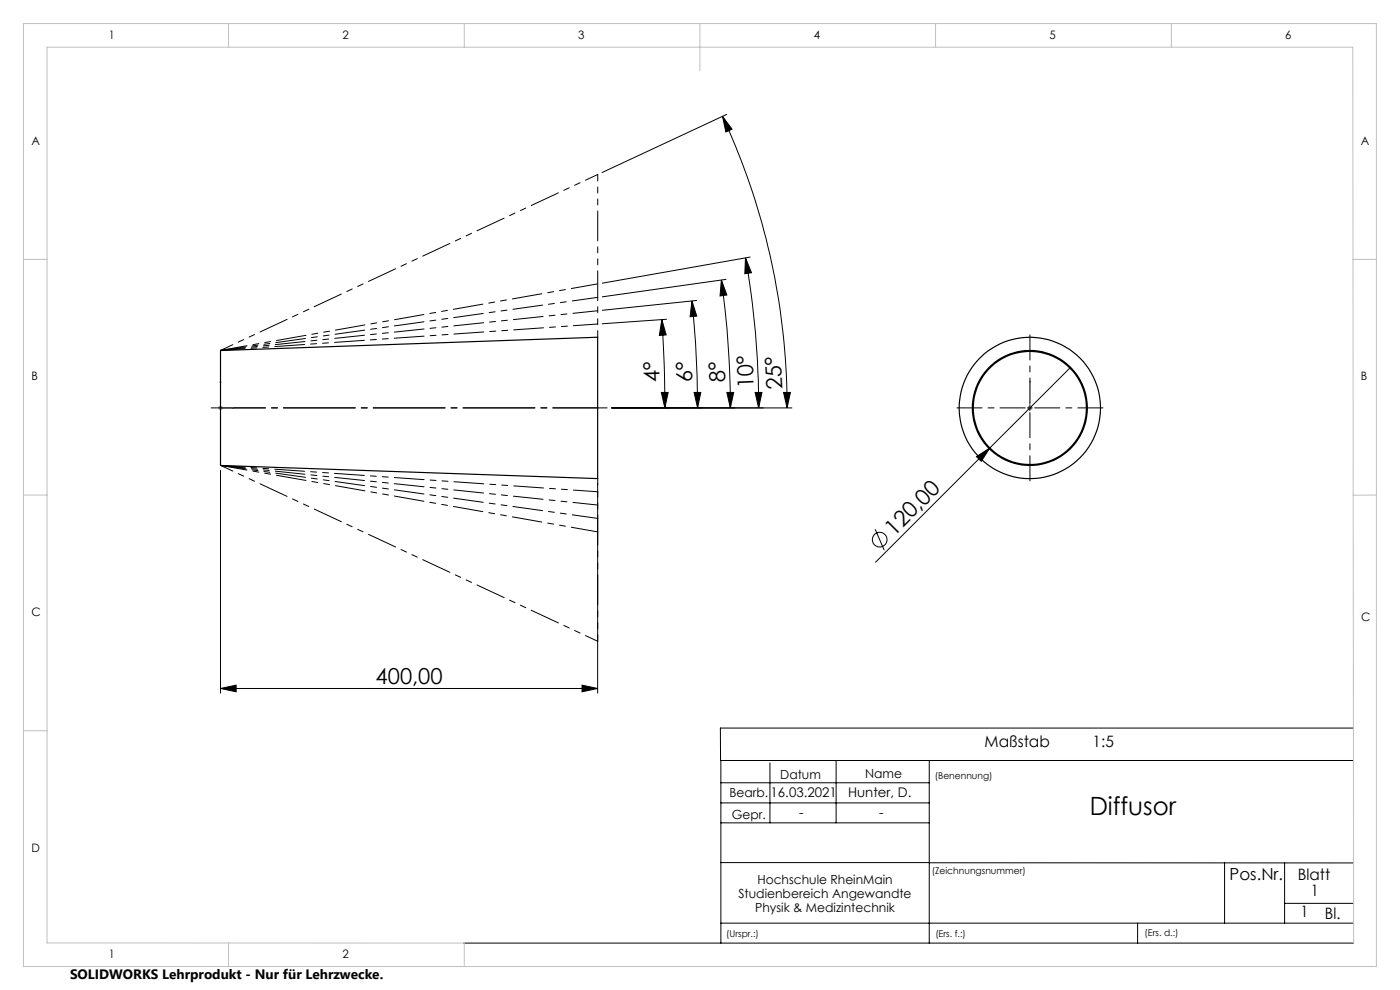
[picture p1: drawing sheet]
<svg xmlns="http://www.w3.org/2000/svg" width="297mm" height="210mm" viewBox="0 0 297 210" stroke-linecap="round" stroke-linejoin="round" font-family="sans-serif">
<g fill="none" stroke="#000" stroke-width=".21">
<path d="M153.3 24.7l2 2.7-1.3 .6zM153.3 24.7a146 146 0 0 1 13.7 61.8M154.2 24.3l-26.5 12.3M153 59.4l1.2 3.2-1.4 .2zM153 59.4a199 199 0 0 1 1.9 27.1M154 59.3l-26.2 3.7M158.2 54.7l1.2 3.1-1.4 .3zM158.2 54.7a175.9 175.9 0 0 1 2.7 31.8M159.1 54.5l-31.3 5.6M140.4 67.8l.9 3.2-1.4 .1zM140.4 67.8a248.3 248.3 0 0 1 .6 18.7M141.4 67.7l-13.6 1"/>
<path d="M146.8 63.8l1 3.3-1.4 .1zM146.8 63.8a228.2 228.2 0 0 1 1.2 22.7M147.8 63.7l-20 2.1M227 78.1l-41.3 41.2M46.8 99.8v47.2M129.8 86.5h38.2M140.3 83.2h1.4l-.7 3.3zM147.2 83.2h1.5l-.7 3.3zM154.2 83.2h1.4l-.7 3.3zM160.2 83.2h1.4l-.7 3.3zM166.2 83.2h1.5l-.7 3.3zM207.2 96.9l2.8-1.9-1.8 2.9z"/>
<path d="M218 86.5h1M218.5 86v1.1M126.8 102.5v44.5M185.7 112.3l1.9 4.4M46.8 146l3.3-.7v1.4zM46.8 146h80M123.5 145.3l3.3 .7-3.3 .7zM287.1 154.4h-134.3l.1 6.9h134.2M152.9 174.5h44.2M152.9 170.3h44.2M152.9 166h44.2M152.9 161.3v38.8"/>
<path d="M163.3 161.8v12.7M177.4 161.3v13.2M197.1 161.3v38.8M152.9 195.8h134.3M152.9 183h44.2M197.1 183h90M241.3 195.8v4.3M259.8 183v12.8M272.5 183v12.8M272.5 191.6h14.7M98.3 200.1h188.9"/>
<circle cx="186.6" cy="114.5" r="1.56"/>
</g>
<path d="M46.8 80.8v.3h-.1zM46.8 80.8v5.7h2.8M49.4 86.5h.2l-.2 .1zM218.5 86.5v.1zM218.5 80.8v.3v-.3M218.5 86.5h.1M218.5 80.8v5.7" fill="none" stroke="#00f" stroke-width=".21"/>
<path d="M46.3 86.5h1M46.4 86.2l.7 .7M46.8 86v1.1M47.1 86.2l-.7 .7M218 86.5h1M218.1 86.2l.7 .7M218.5 86v1.1M218.8 86.2l-.7 .7" fill="none" stroke="#808080" stroke-width=".21"/>
<path d="M217.5 86.5h-14.5M218.5 85.5v-14.5M218.5 87.5v14.5M219.5 86.5h14.5" fill="none" stroke="#000" stroke-width=".21" stroke-dasharray="15.2 1.3 1.3 1.3" stroke-dashoffset="9.9"/>
<path d="M44.8 86.5h84" fill="none" stroke="#000" stroke-width=".21" stroke-dasharray="15.2 1.3 1.3 1.3" stroke-dashoffset="3.7"/>
<path d="M46.8 86.5h80" fill="none" stroke="#000" stroke-width=".21" stroke-dasharray="15.2 1.3 1.3 1.3" stroke-dashoffset="5.7"/>
<path d="M46.8 74.3l80-37.3M46.8 98.7l80 37.3" fill="none" stroke="#000" stroke-width=".21" stroke-dasharray="6.3 1.3 1.3 1.3 1.3 1.3" stroke-dashoffset="3.5"/>
<path d="M126.8 37v34.5M126.8 136v-34.5" fill="none" stroke="#000" stroke-width=".21" stroke-dasharray="6.3 1.3 1.3 1.3 1.3 1.3" stroke-dashoffset="5"/>
<path d="M46.8 74.3l80-11.2M46.8 98.7l80 11.3" fill="none" stroke="#000" stroke-width=".21" stroke-dasharray="6.3 1.3 1.3 1.3 1.3 1.3" stroke-dashoffset=".9"/>
<path d="M46.8 74.3l80-14.1M46.8 98.7l80 14.1" fill="none" stroke="#000" stroke-width=".21" stroke-dasharray="6.3 1.3 1.3 1.3 1.3 1.3" stroke-dashoffset=".7"/>
<path d="M46.8 74.3l80-8.4M46.8 98.7l80 8.4" fill="none" stroke="#000" stroke-width=".21" stroke-dasharray="6.3 1.3 1.3 1.3 1.3 1.3" stroke-dashoffset="1.1"/>
<path d="M46.8 74.3l80-5.6M46.8 98.7l80 5.6" fill="none" stroke="#000" stroke-width=".21" stroke-dasharray="6.3 1.3 1.3 1.3 1.3 1.3" stroke-dashoffset="1.2"/>
<g fill="none" stroke="#c0c0c0" stroke-width=".21">
<path d="M5 5h287v200h-287zM48.5 5v5M98.5 5v5M148.5 5v10M198.5 5v5M248.5 5v5M5 55h5M287 55h5M5 105h5M292 105h-4.9M5 155h5M48.5 200v5"/>
<path d="M98.3 200.1l-88.3-.1v-190h277l.2 190.1M98.5 200v5"/>
</g>
<g fill="#000">
<path d="M140.3 83.2h1.4l-.7 3.3zM140.4 67.8l.9 3.2-1.4 .1z"/>
<path d="M147.2 83.2h1.5l-.7 3.3zM146.8 63.8l1 3.3-1.4 .1z"/>
<path d="M154.2 83.2h1.4l-.7 3.3zM153 59.4l1.2 3.2-1.4 .2z"/>
<path d="M160.2 83.2h1.4l-.7 3.3zM158.2 54.7l1.2 3.1-1.4 .3z"/>
<path d="M166.2 83.2h1.5l-.7 3.3zM153.3 24.7l2 2.7-1.3 .6z"/>
</g>
<g fill="#00f">
<path d="M49.4 86.5h.2l-.2 .1zM46.8 80.8v.3h-.1z"/>
<path d="M218.5 86.5v.1zM218.5 80.8v.3z"/>
</g>
<g fill="#000">
<path d="M207.2 96.9l2.8-1.9-1.8 2.9z"/>
<path d="M46.8 146l3.3-.7v1.4zM123.5 145.3l3.3 .7-3.3 .7z"/>
</g>
<g fill="none" stroke="#000" stroke-width=".25">
<path d="M46.8 74.4l80-2.9v30l-80-2.8z"/>
<circle cx="218.5" cy="86.5" r="12"/>
<circle cx="218.5" cy="86.5" r="15"/>
<circle cx="218.5" cy="86.5" r="12.2"/>
</g>
<text font-size="5.3" x="231.2" y="172.8">Diffusor</text>
<g font-size="4.7">
<text x="140" y="81" transform="rotate(-92 140 81)">4°</text>
<text x="146.9" y="81" transform="rotate(-92 146.9 81)">6°</text>
<text x="153.9" y="81" transform="rotate(-92 153.9 81)">8°</text>
<text x="159.9" y="82.3" transform="rotate(-92 159.9 82.3)">10°</text>
<text x="166" y="82.6" transform="rotate(-93 166 82.6)">25°</text>
<text x="189.7" y="113.9" transform="rotate(-45 189.7 113.9)">120,00</text>
<text x="79.7" y="145">400,00</text>
</g>
<text font-size="3.5" x="260.8" y="186.7">Pos.Nr.</text>
<g font-size="3.3">
<text x="208.9" y="158.5">Maßstab</text>
<text x="231.8" y="158.5">1:5</text>
<text x="275.3" y="186.6">Blatt</text>
<text x="278.1" y="190">1</text>
<text x="275.9" y="194.6">1</text>
<text x="281.1" y="194.9">Bl.</text>
</g>
<text font-size="2.9" x="14.9" y="207.6">SOLIDWORKS Lehrprodukt - Nur für Lehrzwecke.</text>
<g font-size="2.8">
<text x="163.5" y="169.2">16.03.2021</text>
<text x="169.5" y="173.2">-</text>
<text x="179.9" y="169.2">Hunter, D.</text>
<text x="186.5" y="173.2">-</text>
</g>
<g font-size="2.7">
<text x="165.5" y="165.2">Datum</text>
<text x="183.5" y="165.1">Name</text>
<text x="154.7" y="169">Bearb.</text>
<text x="155.2" y="173.6">Gepr.</text>
<text x="156.7" y="190.4">Studienbereich Angewandte</text>
<text x="160.7" y="187.4">Hochschule RheinMain</text>
<text x="160.2" y="193.4">Physik &amp; Medizintechnik</text>
</g>
<g font-size="2.5">
<text x="23.1" y="8.2">1</text>
<text x="72.7" y="8.2">2</text>
<text x="122.7" y="8.2">3</text>
<text x="172.7" y="8.2">4</text>
<text x="222.7" y="8.2">5</text>
<text x="272.7" y="8.2">6</text>
<text x="6.7" y="30.7">A</text>
<text x="288.7" y="30.7">A</text>
<text x="6.7" y="80.7">B</text>
<text x="288.7" y="80.7">B</text>
<text x="6.7" y="130.7">C</text>
<text x="288.8" y="131.7">C</text>
<text x="6.7" y="180.7">D</text>
<text x="23.1" y="203.2">1</text>
<text x="72.7" y="203.2">2</text>
</g>
<g font-size="2">
<text x="198.3" y="165.3">(Benennung)</text>
<text x="197.7" y="185.4">(Zeichnungsnummer)</text>
<text x="154.1" y="198.7">(Urspr.:)</text>
<text x="198.4" y="198.7">(Ers. f.:)</text>
<text x="242.8" y="198.6">(Ers. d.:)</text>
</g>
</svg>
